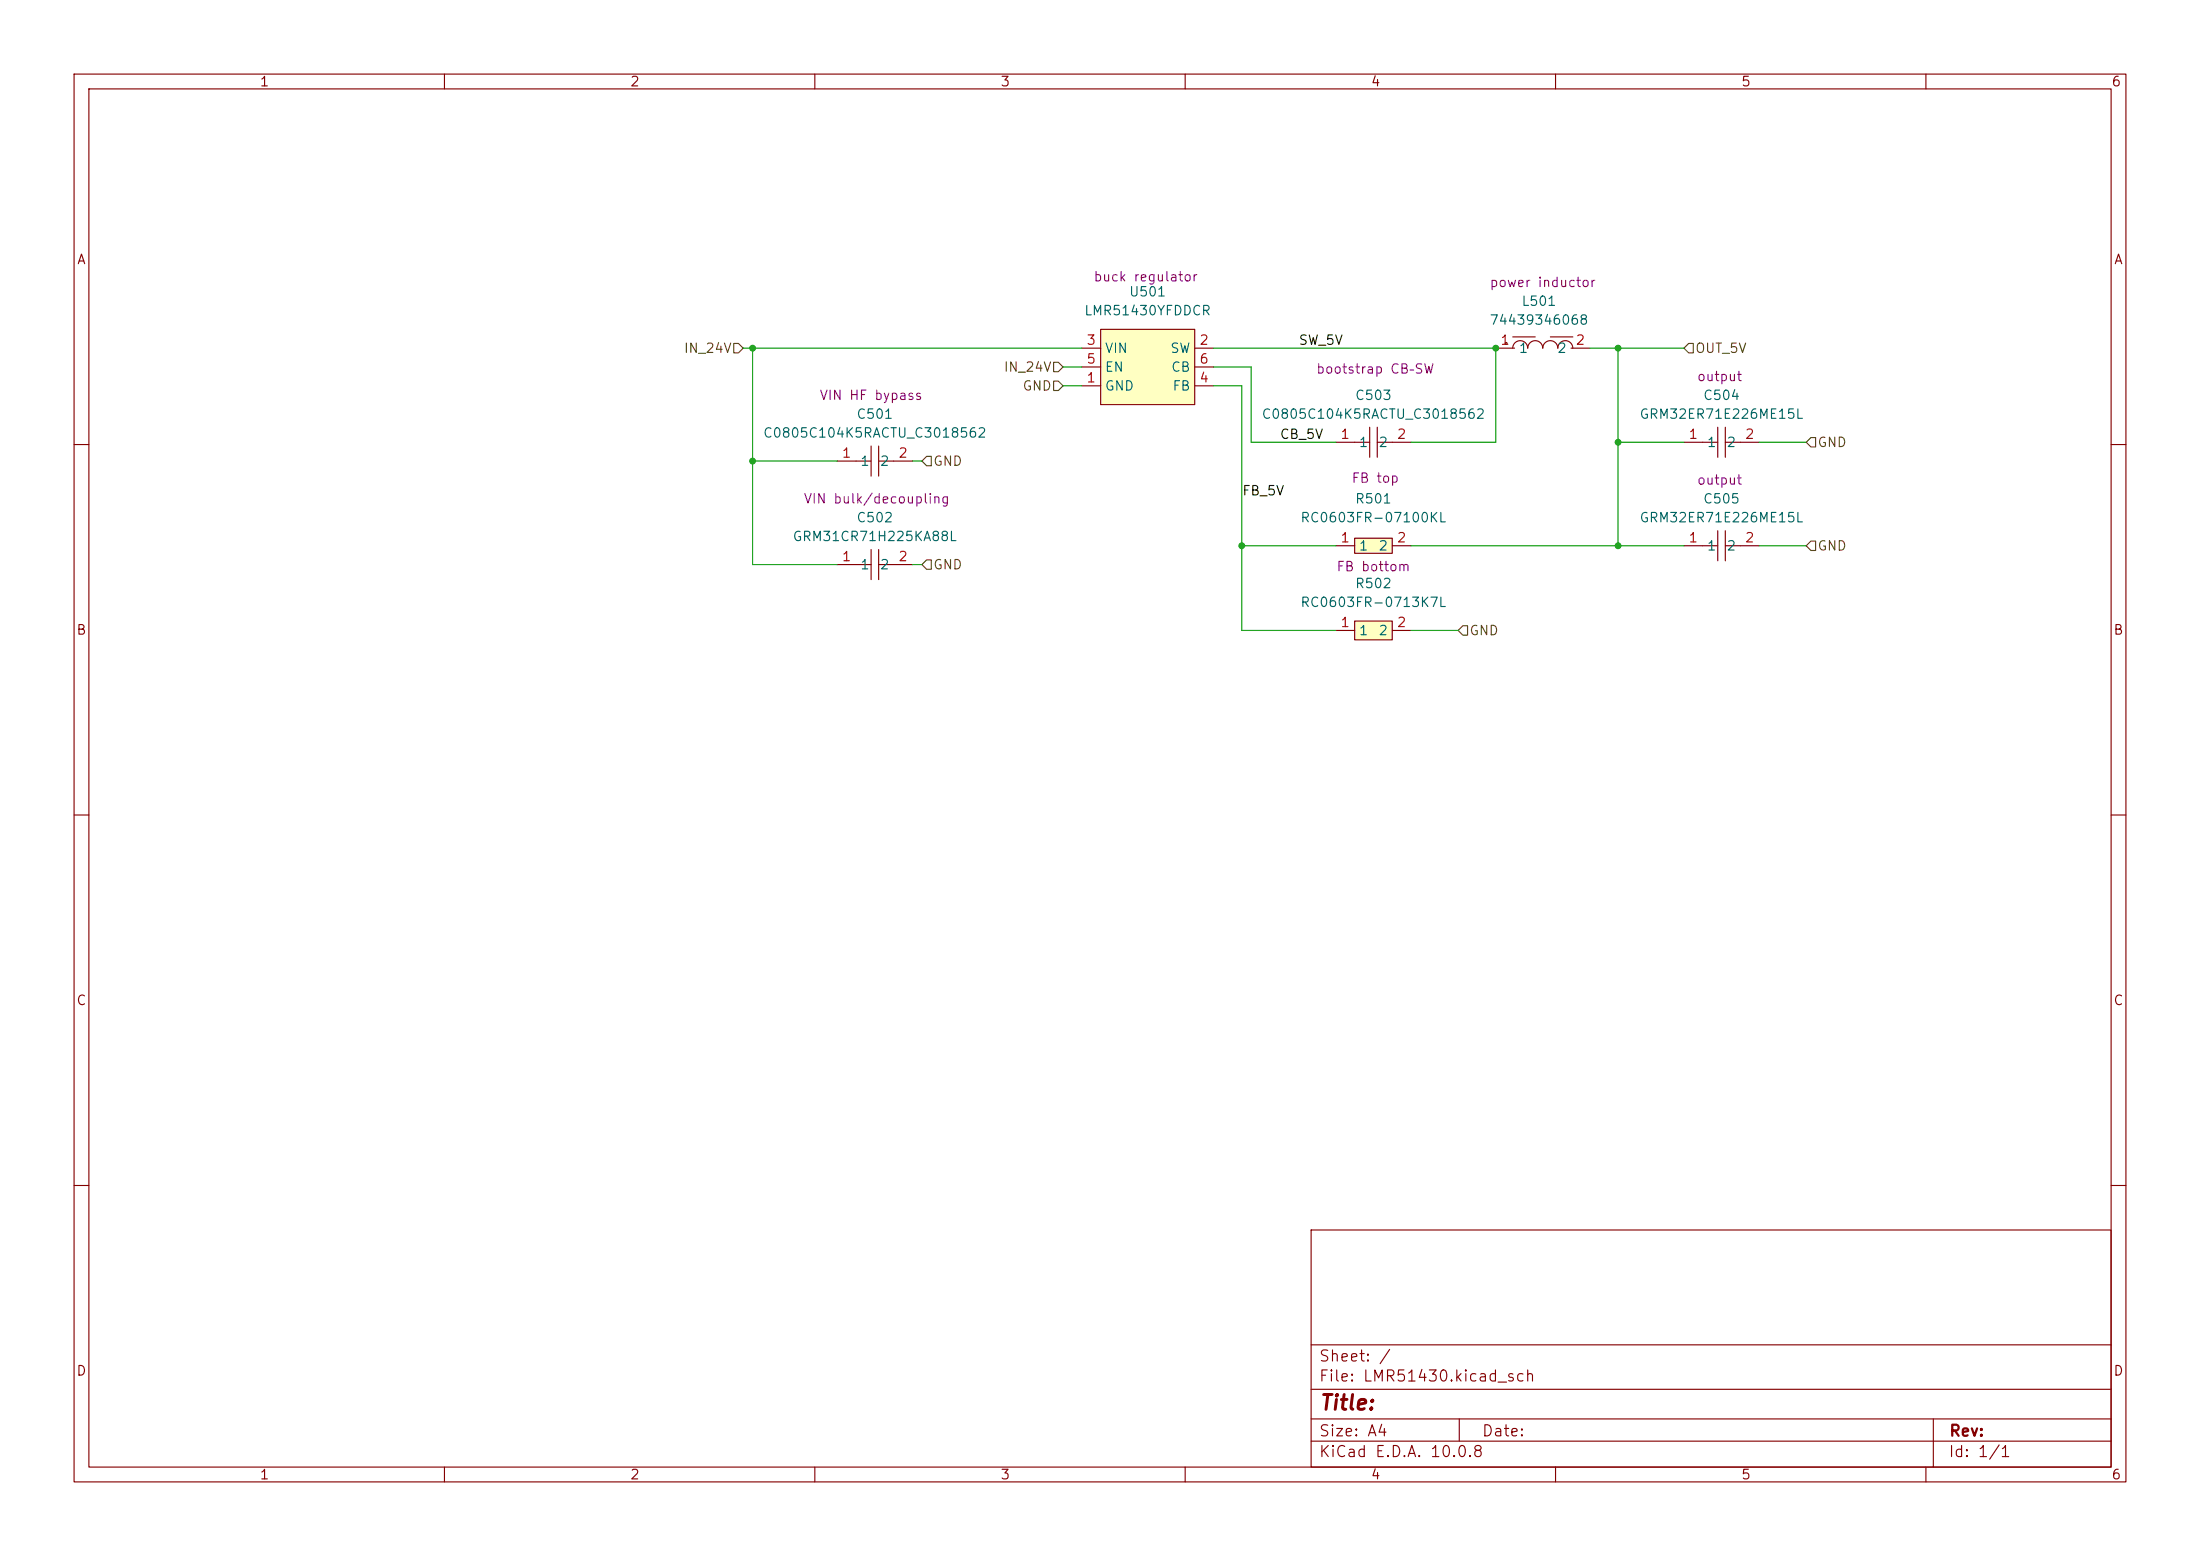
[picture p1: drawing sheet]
(kicad_sch
 (version 20260306)
 (generator "eeschema")
 (generator_version "10.0")
 (paper "A4")
 (lib_symbols
  (symbol "C0805C104K5RACTU:74439346068" (exclude_from_sim no) (in_bom yes) (on_board yes)
   (in_pos_files yes)
   (duplicate_pin_numbers_are_jumpers no)
   (property "Reference" "L" (at 0 5.08 0) (show_name no) (do_not_autoplace no) (effects (font (size 1.27 1.27))))
   (property "Value" "74439346068" (at 0 -5.08 0) (show_name no) (do_not_autoplace no) (effects (font (size 1.27 1.27))))
   (property "Footprint" "C0805C104K5RACTU:IND-SMD_L6.7-W6.5" (at 0 -7.62 0) (show_name no) (do_not_autoplace no) (hide yes) (effects (font (size 1.27 1.27))))
   (property "Datasheet" "https://www.lcsc.com/datasheet/C2041388.pdf" (at 0 -10.16 0) (show_name no) (do_not_autoplace no) (hide yes) (effects (font (size 1.27 1.27))))
   (property "Description" "" (at 0 0 0) (show_name no) (do_not_autoplace no) (hide yes) (effects (font (size 1.27 1.27))))
   (property "Manufacturer" "Wurth(伍尔特)" (at 0 -12.7 0) (show_name no) (do_not_autoplace no) (hide yes) (effects (font (size 1.27 1.27))))
   (property "MPN" "74439346068" (at 0 -15.24 0) (show_name no) (do_not_autoplace no) (hide yes) (effects (font (size 1.27 1.27))))
   (property "LCSC Part" "C2041388" (at 0 -17.78 0) (show_name no) (do_not_autoplace no) (hide yes) (effects (font (size 1.27 1.27))))
   (symbol "74439346068_0_1"
    (circle (center -4.95 0.64) (radius 0.13) (stroke (width 0) (type default)) (fill (type none)))
    (polyline (pts (xy -4.06 1.52) (xy -1.02 1.52)) (stroke (width 0) (type default)) (fill (type none)))
    (arc (start -4.06 0.01) (mid -3.035 1.0102) (end -2.03 -0.01) (stroke (width 0) (type default)) (fill (type none)))
    (arc (start -2.03 0.01) (mid -1.005 1.0102) (end 0 -0.01) (stroke (width 0) (type default)) (fill (type none)))
    (arc (start 0 0.01) (mid 1.0249 1.0101) (end 2.03 -0.01) (stroke (width 0) (type default)) (fill (type none)))
    (polyline (pts (xy 1.02 1.52) (xy 4.06 1.52)) (stroke (width 0) (type default)) (fill (type none)))
    (arc (start 2.03 0.01) (mid 3.0549 1.0101) (end 4.06 -0.01) (stroke (width 0) (type default)) (fill (type none)))
    (pin unspecified line (at -6.35 0 0) (length 2.54) (name "1" (effects (font (size 1.27 1.27)))) (number "1" (effects (font (size 1.27 1.27)))))
    (pin unspecified line (at 6.35 0 180) (length 2.54) (name "2" (effects (font (size 1.27 1.27)))) (number "2" (effects (font (size 1.27 1.27))))))
   (embedded_fonts no))
  (symbol "C0805C104K5RACTU:GRM31CR71H225KA88L" (exclude_from_sim no) (in_bom yes) (on_board yes)
   (in_pos_files yes)
   (duplicate_pin_numbers_are_jumpers no)
   (property "Reference" "C" (at 0 5.08 0) (show_name no) (do_not_autoplace no) (effects (font (size 1.27 1.27))))
   (property "Value" "GRM31CR71H225KA88L" (at 0 -5.08 0) (show_name no) (do_not_autoplace no) (effects (font (size 1.27 1.27))))
   (property "Footprint" "C0805C104K5RACTU:C1206" (at 0 -7.62 0) (show_name no) (do_not_autoplace no) (hide yes) (effects (font (size 1.27 1.27))))
   (property "Datasheet" "https://lcsc.com/product-detail/Multilayer-Ceramic-Capacitors-MLCC-SMD-SMT_muRata_GRM31CR71H225KA88L_2-2uF-225-10-50V_C77095.html" (at 0 -10.16 0) (show_name no) (do_not_autoplace no) (hide yes) (effects (font (size 1.27 1.27))))
   (property "Description" "2.2uF (225) ±10% 50V" (at 0 0 0) (show_name no) (do_not_autoplace no) (hide yes) (effects (font (size 1.27 1.27))))
   (property "Manufacturer" "muRata(村田)" (at 0 -12.7 0) (show_name no) (do_not_autoplace no) (hide yes) (effects (font (size 1.27 1.27))))
   (property "MPN" "GRM31CR71H225KA88L" (at 0 -15.24 0) (show_name no) (do_not_autoplace no) (hide yes) (effects (font (size 1.27 1.27))))
   (property "LCSC Part" "C77095" (at 0 -17.78 0) (show_name no) (do_not_autoplace no) (hide yes) (effects (font (size 1.27 1.27))))
   (symbol "GRM31CR71H225KA88L_0_1"
    (polyline (pts (xy -0.51 0) (xy -2.54 0)) (stroke (width 0) (type default)) (fill (type none)))
    (polyline (pts (xy -0.51 -2.03) (xy -0.51 2.03)) (stroke (width 0) (type default)) (fill (type none)))
    (polyline (pts (xy 0.51 2.03) (xy 0.51 -2.03)) (stroke (width 0) (type default)) (fill (type none)))
    (polyline (pts (xy 2.54 0) (xy 0.51 0)) (stroke (width 0) (type default)) (fill (type none)))
    (pin unspecified line (at -5.08 0 0) (length 2.54) (name "1" (effects (font (size 1.27 1.27)))) (number "1" (effects (font (size 1.27 1.27)))))
    (pin unspecified line (at 5.08 0 180) (length 2.54) (name "2" (effects (font (size 1.27 1.27)))) (number "2" (effects (font (size 1.27 1.27))))))
   (embedded_fonts no))
  (symbol "C0805C104K5RACTU:GRM32ER71E226ME15L" (exclude_from_sim no) (in_bom yes) (on_board yes)
   (in_pos_files yes)
   (duplicate_pin_numbers_are_jumpers no)
   (property "Reference" "U" (at 0 5.08 0) (show_name no) (do_not_autoplace no) (effects (font (size 1.27 1.27))))
   (property "Value" "GRM32ER71E226ME15L" (at 0 -5.08 0) (show_name no) (do_not_autoplace no) (effects (font (size 1.27 1.27))))
   (property "Footprint" "C0805C104K5RACTU:C1210" (at 0 -7.62 0) (show_name no) (do_not_autoplace no) (hide yes) (effects (font (size 1.27 1.27))))
   (property "Datasheet" "https://www.lcsc.com/datasheet/C424136.pdf" (at 0 -10.16 0) (show_name no) (do_not_autoplace no) (hide yes) (effects (font (size 1.27 1.27))))
   (property "Description" "" (at 0 0 0) (show_name no) (do_not_autoplace no) (hide yes) (effects (font (size 1.27 1.27))))
   (property "Manufacturer" "muRata(村田)" (at 0 -12.7 0) (show_name no) (do_not_autoplace no) (hide yes) (effects (font (size 1.27 1.27))))
   (property "MPN" "GRM32ER71E226ME15L" (at 0 -15.24 0) (show_name no) (do_not_autoplace no) (hide yes) (effects (font (size 1.27 1.27))))
   (property "LCSC Part" "C424136" (at 0 -17.78 0) (show_name no) (do_not_autoplace no) (hide yes) (effects (font (size 1.27 1.27))))
   (symbol "GRM32ER71E226ME15L_0_1"
    (polyline (pts (xy -0.51 0) (xy -2.54 0)) (stroke (width 0) (type default)) (fill (type none)))
    (polyline (pts (xy -0.51 -2.03) (xy -0.51 2.03)) (stroke (width 0) (type default)) (fill (type none)))
    (polyline (pts (xy 0.51 2.03) (xy 0.51 -2.03)) (stroke (width 0) (type default)) (fill (type none)))
    (polyline (pts (xy 2.54 0) (xy 0.51 0)) (stroke (width 0) (type default)) (fill (type none)))
    (pin unspecified line (at -5.08 0 0) (length 2.54) (name "1" (effects (font (size 1.27 1.27)))) (number "1" (effects (font (size 1.27 1.27)))))
    (pin unspecified line (at 5.08 0 180) (length 2.54) (name "2" (effects (font (size 1.27 1.27)))) (number "2" (effects (font (size 1.27 1.27))))))
   (embedded_fonts no))
  (symbol "C0805C104K5RACTU:RC0603FR-07100KL" (exclude_from_sim no) (in_bom yes) (on_board yes)
   (in_pos_files yes)
   (duplicate_pin_numbers_are_jumpers no)
   (property "Reference" "R" (at 0 5.08 0) (show_name no) (do_not_autoplace no) (effects (font (size 1.27 1.27))))
   (property "Value" "RC0603FR-07100KL" (at 0 -5.08 0) (show_name no) (do_not_autoplace no) (effects (font (size 1.27 1.27))))
   (property "Footprint" "C0805C104K5RACTU:R0603" (at 0 -7.62 0) (show_name no) (do_not_autoplace no) (hide yes) (effects (font (size 1.27 1.27))))
   (property "Datasheet" "https://lcsc.com/product-detail/Chip-Resistor-Surface-Mount_100KR-1003-1_C14675.html" (at 0 -10.16 0) (show_name no) (do_not_autoplace no) (hide yes) (effects (font (size 1.27 1.27))))
   (property "Description" "" (at 0 0 0) (show_name no) (do_not_autoplace no) (hide yes) (effects (font (size 1.27 1.27))))
   (property "Manufacturer" "YAGEO(国巨)" (at 0 -12.7 0) (show_name no) (do_not_autoplace no) (hide yes) (effects (font (size 1.27 1.27))))
   (property "MPN" "RC0603FR-07100KL" (at 0 -15.24 0) (show_name no) (do_not_autoplace no) (hide yes) (effects (font (size 1.27 1.27))))
   (property "LCSC Part" "C14675" (at 0 -17.78 0) (show_name no) (do_not_autoplace no) (hide yes) (effects (font (size 1.27 1.27))))
   (symbol "RC0603FR-07100KL_0_1"
    (rectangle (start -2.54 1.02) (end 2.54 -1.02) (stroke (width 0) (type default)) (fill (type background)))
    (pin unspecified line (at -5.08 0 0) (length 2.54) (name "1" (effects (font (size 1.27 1.27)))) (number "1" (effects (font (size 1.27 1.27)))))
    (pin unspecified line (at 5.08 0 180) (length 2.54) (name "2" (effects (font (size 1.27 1.27)))) (number "2" (effects (font (size 1.27 1.27))))))
   (embedded_fonts no))
  (symbol "C0805C104K5RACTU:RC0603FR-0713K7L" (exclude_from_sim no) (in_bom yes) (on_board yes)
   (in_pos_files yes)
   (duplicate_pin_numbers_are_jumpers no)
   (property "Reference" "R" (at 0 5.08 0) (show_name no) (do_not_autoplace no) (effects (font (size 1.27 1.27))))
   (property "Value" "RC0603FR-0713K7L" (at 0 -5.08 0) (show_name no) (do_not_autoplace no) (effects (font (size 1.27 1.27))))
   (property "Footprint" "C0805C104K5RACTU:R0603" (at 0 -7.62 0) (show_name no) (do_not_autoplace no) (hide yes) (effects (font (size 1.27 1.27))))
   (property "Datasheet" "https://lcsc.com/product-detail/New-Arrivals_YAGEO-RC0603FR-0713K7L_C482771.html" (at 0 -10.16 0) (show_name no) (do_not_autoplace no) (hide yes) (effects (font (size 1.27 1.27))))
   (property "Description" "" (at 0 0 0) (show_name no) (do_not_autoplace no) (hide yes) (effects (font (size 1.27 1.27))))
   (property "Manufacturer" "YAGEO(国巨)" (at 0 -12.7 0) (show_name no) (do_not_autoplace no) (hide yes) (effects (font (size 1.27 1.27))))
   (property "MPN" "RC0603FR-0713K7L" (at 0 -15.24 0) (show_name no) (do_not_autoplace no) (hide yes) (effects (font (size 1.27 1.27))))
   (property "LCSC Part" "C482771" (at 0 -17.78 0) (show_name no) (do_not_autoplace no) (hide yes) (effects (font (size 1.27 1.27))))
   (symbol "RC0603FR-0713K7L_0_1"
    (rectangle (start -2.54 1.27) (end 2.54 -1.27) (stroke (width 0) (type default)) (fill (type background)))
    (pin unspecified line (at -5.08 0 0) (length 2.54) (name "1" (effects (font (size 1.27 1.27)))) (number "1" (effects (font (size 1.27 1.27)))))
    (pin unspecified line (at 5.08 0 180) (length 2.54) (name "2" (effects (font (size 1.27 1.27)))) (number "2" (effects (font (size 1.27 1.27))))))
   (embedded_fonts no))
  (symbol "EasyEDA:C0805C104K5RACTU_C3018562" (exclude_from_sim no) (in_bom yes) (on_board yes)
   (in_pos_files yes)
   (duplicate_pin_numbers_are_jumpers no)
   (property "Reference" "C" (at 0 5.08 0) (show_name no) (do_not_autoplace no) (effects (font (size 1.27 1.27))))
   (property "Value" "C0805C104K5RACTU_C3018562" (at 0 -5.08 0) (show_name no) (do_not_autoplace no) (effects (font (size 1.27 1.27))))
   (property "Footprint" "EasyEDA:C0805" (at 0 -7.62 0) (show_name no) (do_not_autoplace no) (hide yes) (effects (font (size 1.27 1.27))))
   (property "Datasheet" "https://www.lcsc.com/datasheet/C3018562.pdf" (at 0 -10.16 0) (show_name no) (do_not_autoplace no) (hide yes) (effects (font (size 1.27 1.27))))
   (property "Description" "" (at 0 0 0) (show_name no) (do_not_autoplace no) (hide yes) (effects (font (size 1.27 1.27))))
   (property "Manufacturer" "KEMET(基美)" (at 0 -12.7 0) (show_name no) (do_not_autoplace no) (hide yes) (effects (font (size 1.27 1.27))))
   (property "MPN" "C0805C104K5RACTU" (at 0 -15.24 0) (show_name no) (do_not_autoplace no) (hide yes) (effects (font (size 1.27 1.27))))
   (property "LCSC Part" "C3018562" (at 0 -17.78 0) (show_name no) (do_not_autoplace no) (hide yes) (effects (font (size 1.27 1.27))))
   (symbol "C0805C104K5RACTU_C3018562_0_1"
    (polyline (pts (xy -0.51 0) (xy -2.54 0)) (stroke (width 0) (type default)) (fill (type none)))
    (polyline (pts (xy -0.51 -2.03) (xy -0.51 2.03)) (stroke (width 0) (type default)) (fill (type none)))
    (polyline (pts (xy 0.51 2.03) (xy 0.51 -2.03)) (stroke (width 0) (type default)) (fill (type none)))
    (polyline (pts (xy 2.54 0) (xy 0.51 0)) (stroke (width 0) (type default)) (fill (type none)))
    (pin unspecified line (at -5.08 0 0) (length 2.54) (name "1" (effects (font (size 1.27 1.27)))) (number "1" (effects (font (size 1.27 1.27)))))
    (pin unspecified line (at 5.08 0 180) (length 2.54) (name "2" (effects (font (size 1.27 1.27)))) (number "2" (effects (font (size 1.27 1.27))))))
   (embedded_fonts no))
  (symbol "EasyEDA:LMR51430YFDDCR" (exclude_from_sim no) (in_bom yes) (on_board yes)
   (in_pos_files yes)
   (duplicate_pin_numbers_are_jumpers no)
   (property "Reference" "U" (at 0 7.62 0) (show_name no) (do_not_autoplace no) (effects (font (size 1.27 1.27))))
   (property "Value" "LMR51430YFDDCR" (at 0 -7.62 0) (show_name no) (do_not_autoplace no) (effects (font (size 1.27 1.27))))
   (property "Footprint" "EasyEDA:SOT-23-6_L2.9-W1.6-P0.95-LS2.9-BL" (at 0 -10.16 0) (show_name no) (do_not_autoplace no) (hide yes) (effects (font (size 1.27 1.27))))
   (property "Datasheet" "https://www.lcsc.com/datasheet/C5219261.pdf" (at 0 -12.7 0) (show_name no) (do_not_autoplace no) (hide yes) (effects (font (size 1.27 1.27))))
   (property "Description" "" (at 0 0 0) (show_name no) (do_not_autoplace no) (hide yes) (effects (font (size 1.27 1.27))))
   (property "Manufacturer" "TI(德州仪器)" (at 0 -15.24 0) (show_name no) (do_not_autoplace no) (hide yes) (effects (font (size 1.27 1.27))))
   (property "MPN" "LMR51430YFDDCR" (at 0 -17.78 0) (show_name no) (do_not_autoplace no) (hide yes) (effects (font (size 1.27 1.27))))
   (property "LCSC Part" "C5219261" (at 0 -20.32 0) (show_name no) (do_not_autoplace no) (hide yes) (effects (font (size 1.27 1.27))))
   (symbol "LMR51430YFDDCR_0_1"
    (rectangle (start -6.35 5.08) (end 6.35 -5.08) (stroke (width 0) (type default)) (fill (type background)))
    (pin unspecified line (at -8.89 -2.54 0) (length 2.54) (name "GND" (effects (font (size 1.27 1.27)))) (number "1" (effects (font (size 1.27 1.27)))))
    (pin unspecified line (at 8.89 2.54 180) (length 2.54) (name "SW" (effects (font (size 1.27 1.27)))) (number "2" (effects (font (size 1.27 1.27)))))
    (pin unspecified line (at -8.89 2.54 0) (length 2.54) (name "VIN" (effects (font (size 1.27 1.27)))) (number "3" (effects (font (size 1.27 1.27)))))
    (pin unspecified line (at 8.89 -2.54 180) (length 2.54) (name "FB" (effects (font (size 1.27 1.27)))) (number "4" (effects (font (size 1.27 1.27)))))
    (pin unspecified line (at -8.89 0 0) (length 2.54) (name "EN" (effects (font (size 1.27 1.27)))) (number "5" (effects (font (size 1.27 1.27)))))
    (pin unspecified line (at 8.89 0 180) (length 2.54) (name "CB" (effects (font (size 1.27 1.27)))) (number "6" (effects (font (size 1.27 1.27))))))
   (embedded_fonts no)))
 (junction
  (at 218.44 59.69)
  (diameter 0)
  (color 0 0 0 0))
 (junction
  (at 201.93 46.99)
  (diameter 0)
  (color 0 0 0 0))
 (junction
  (at 218.44 46.99)
  (diameter 0)
  (color 0 0 0 0))
 (junction
  (at 101.6 46.99)
  (diameter 0)
  (color 0 0 0 0))
 (junction
  (at 167.64 73.66)
  (diameter 0)
  (color 0 0 0 0))
 (junction
  (at 101.6 62.23)
  (diameter 0)
  (color 0 0 0 0))
 (junction
  (at 218.44 73.66)
  (diameter 0)
  (color 0 0 0 0))
 (wire
  (pts (xy 163.83 46.99) (xy 201.93 46.99))
  (stroke (width 0) (type default)))
 (wire
  (pts (xy 218.44 59.69) (xy 218.44 46.99))
  (stroke (width 0) (type default)))
 (wire
  (pts (xy 237.49 59.69) (xy 243.84 59.69))
  (stroke (width 0) (type default)))
 (wire
  (pts (xy 167.64 85.09) (xy 167.64 73.66))
  (stroke (width 0) (type default)))
 (wire
  (pts (xy 214.63 46.99) (xy 218.44 46.99))
  (stroke (width 0) (type default)))
 (wire
  (pts (xy 218.44 59.69) (xy 227.33 59.69))
  (stroke (width 0) (type default)))
 (wire
  (pts (xy 180.34 85.09) (xy 167.64 85.09))
  (stroke (width 0) (type default)))
 (wire
  (pts (xy 168.91 49.53) (xy 163.83 49.53))
  (stroke (width 0) (type default)))
 (wire
  (pts (xy 190.5 59.69) (xy 201.93 59.69))
  (stroke (width 0) (type default)))
 (wire
  (pts (xy 167.64 52.07) (xy 167.64 73.66))
  (stroke (width 0) (type default)))
 (wire
  (pts (xy 218.44 73.66) (xy 227.33 73.66))
  (stroke (width 0) (type default)))
 (wire
  (pts (xy 113.03 76.2) (xy 101.6 76.2))
  (stroke (width 0) (type default)))
 (wire
  (pts (xy 218.44 73.66) (xy 218.44 59.69))
  (stroke (width 0) (type default)))
 (wire
  (pts (xy 143.51 49.53) (xy 146.05 49.53))
  (stroke (width 0) (type default)))
 (wire
  (pts (xy 218.44 46.99) (xy 227.33 46.99))
  (stroke (width 0) (type default)))
 (wire
  (pts (xy 113.03 62.23) (xy 101.6 62.23))
  (stroke (width 0) (type default)))
 (wire
  (pts (xy 143.51 52.07) (xy 146.05 52.07))
  (stroke (width 0) (type default)))
 (wire
  (pts (xy 124.46 62.23) (xy 123.19 62.23))
  (stroke (width 0) (type default)))
 (wire
  (pts (xy 167.64 73.66) (xy 180.34 73.66))
  (stroke (width 0) (type default)))
 (wire
  (pts (xy 201.93 59.69) (xy 201.93 46.99))
  (stroke (width 0) (type default)))
 (wire
  (pts (xy 101.6 76.2) (xy 101.6 62.23))
  (stroke (width 0) (type default)))
 (wire
  (pts (xy 168.91 59.69) (xy 168.91 49.53))
  (stroke (width 0) (type default)))
 (wire
  (pts (xy 190.5 73.66) (xy 218.44 73.66))
  (stroke (width 0) (type default)))
 (wire
  (pts (xy 100.33 46.99) (xy 101.6 46.99))
  (stroke (width 0) (type default)))
 (wire
  (pts (xy 101.6 46.99) (xy 146.05 46.99))
  (stroke (width 0) (type default)))
 (wire
  (pts (xy 196.85 85.09) (xy 190.5 85.09))
  (stroke (width 0) (type default)))
 (wire
  (pts (xy 167.64 52.07) (xy 163.83 52.07))
  (stroke (width 0) (type default)))
 (wire
  (pts (xy 124.46 76.2) (xy 123.19 76.2))
  (stroke (width 0) (type default)))
 (wire
  (pts (xy 101.6 62.23) (xy 101.6 46.99))
  (stroke (width 0) (type default)))
 (wire
  (pts (xy 180.34 59.69) (xy 168.91 59.69))
  (stroke (width 0) (type default)))
 (wire
  (pts (xy 243.84 73.66) (xy 237.49 73.66))
  (stroke (width 0) (type default)))
 (label "SW_5V"
  (at 175.26 46.99 0)
  (effects (font (size 1.27 1.27)) (justify left bottom)))
 (label "FB_5V"
  (at 167.64 67.31 0)
  (effects (font (size 1.27 1.27)) (justify left bottom)))
 (label "CB_5V"
  (at 172.72 59.69 0)
  (effects (font (size 1.27 1.27)) (justify left bottom)))
 (hierarchical_label "GND"
  (shape input)
  (at 243.84 59.69 0)
  (effects (font (size 1.27 1.27)) (justify left)))
 (hierarchical_label "OUT_5V"
  (shape input)
  (at 227.33 46.99 0)
  (effects (font (size 1.27 1.27)) (justify left)))
 (hierarchical_label "GND"
  (shape input)
  (at 143.51 52.07 180)
  (effects (font (size 1.27 1.27)) (justify right)))
 (hierarchical_label "GND"
  (shape input)
  (at 196.85 85.09 0)
  (effects (font (size 1.27 1.27)) (justify left)))
 (hierarchical_label "GND"
  (shape input)
  (at 124.46 62.23 0)
  (effects (font (size 1.27 1.27)) (justify left)))
 (hierarchical_label "IN_24V"
  (shape input)
  (at 100.33 46.99 180)
  (effects (font (size 1.27 1.27)) (justify right)))
 (hierarchical_label "IN_24V"
  (shape input)
  (at 143.51 49.53 180)
  (effects (font (size 1.27 1.27)) (justify right)))
 (hierarchical_label "GND"
  (shape input)
  (at 124.46 76.2 0)
  (effects (font (size 1.27 1.27)) (justify left)))
 (hierarchical_label "GND"
  (shape input)
  (at 243.84 73.66 0)
  (effects (font (size 1.27 1.27)) (justify left)))
 (symbol
  (lib_id "C0805C104K5RACTU:GRM32ER71E226ME15L")
  (at 232.41 59.69 0)
  (unit 1)
  (body_style 1)
  (exclude_from_sim no)
  (in_bom yes)
  (on_board yes)
  (in_pos_files yes)
  (dnp no)
  (property "Reference" "C504" (at 232.41 53.34 0) (show_name no) (do_not_autoplace no) (effects (font (size 1.27 1.27))))
  (property "Value" "GRM32ER71E226ME15L" (at 232.41 55.88 0) (show_name no) (do_not_autoplace no) (effects (font (size 1.27 1.27))))
  (property "Footprint" "C0805C104K5RACTU:C1210" (at 232.41 67.31 0) (hide yes) (show_name no) (do_not_autoplace no) (effects (font (size 1.27 1.27))))
  (property "Datasheet" "https://www.lcsc.com/datasheet/C424136.pdf" (at 232.41 69.85 0) (hide yes) (show_name no) (do_not_autoplace no) (effects (font (size 1.27 1.27))))
  (property "Description" "" (at 232.41 59.69 0) (hide yes) (show_name no) (do_not_autoplace no) (effects (font (size 1.27 1.27))))
  (property "Manufacturer" "muRata(村田)" (at 232.41 72.39 0) (hide yes) (show_name no) (do_not_autoplace no) (effects (font (size 1.27 1.27))))
  (property "MPN" "GRM32ER71E226ME15L" (at 232.41 74.93 0) (hide yes) (show_name no) (do_not_autoplace no) (effects (font (size 1.27 1.27))))
  (property "LCSC Part" "C424136" (at 232.41 77.47 0) (hide yes) (show_name no) (do_not_autoplace no) (effects (font (size 1.27 1.27))))
  (property "label" "output" (at 232.156 50.8 0) (show_name no) (do_not_autoplace no) (effects (font (size 1.27 1.27))))
  (pin "2")
  (pin "1"))
 (symbol
  (lib_id "C0805C104K5RACTU:GRM31CR71H225KA88L")
  (at 118.11 76.2 0)
  (unit 1)
  (body_style 1)
  (exclude_from_sim no)
  (in_bom yes)
  (on_board yes)
  (in_pos_files yes)
  (dnp no)
  (property "Reference" "C502" (at 118.11 69.85 0) (show_name no) (do_not_autoplace no) (effects (font (size 1.27 1.27))))
  (property "Value" "GRM31CR71H225KA88L" (at 118.11 72.39 0) (show_name no) (do_not_autoplace no) (effects (font (size 1.27 1.27))))
  (property "Footprint" "C0805C104K5RACTU:C1206" (at 118.11 83.82 0) (hide yes) (show_name no) (do_not_autoplace no) (effects (font (size 1.27 1.27))))
  (property "Datasheet" "https://lcsc.com/product-detail/Multilayer-Ceramic-Capacitors-MLCC-SMD-SMT_muRata_GRM31CR71H225KA88L_2-2uF-225-10-50V_C77095.html" (at 118.11 86.36 0) (hide yes) (show_name no) (do_not_autoplace no) (effects (font (size 1.27 1.27))))
  (property "Description" "2.2uF (225) ±10% 50V" (at 118.11 76.2 0) (hide yes) (show_name no) (do_not_autoplace no) (effects (font (size 1.27 1.27))))
  (property "Manufacturer" "muRata(村田)" (at 118.11 88.9 0) (hide yes) (show_name no) (do_not_autoplace no) (effects (font (size 1.27 1.27))))
  (property "MPN" "GRM31CR71H225KA88L" (at 118.11 91.44 0) (hide yes) (show_name no) (do_not_autoplace no) (effects (font (size 1.27 1.27))))
  (property "LCSC Part" "C77095" (at 118.11 93.98 0) (hide yes) (show_name no) (do_not_autoplace no) (effects (font (size 1.27 1.27))))
  (property "label" "VIN bulk/decoupling" (at 118.364 67.31 0) (show_name no) (do_not_autoplace no) (effects (font (size 1.27 1.27))))
  (pin "1")
  (pin "2"))
 (symbol
  (lib_id "EasyEDA:LMR51430YFDDCR")
  (at 154.94 49.53 0)
  (unit 1)
  (body_style 1)
  (exclude_from_sim no)
  (in_bom yes)
  (on_board yes)
  (in_pos_files yes)
  (dnp no)
  (property "Reference" "U501" (at 154.94 39.37 0) (show_name no) (do_not_autoplace no) (effects (font (size 1.27 1.27))))
  (property "Value" "LMR51430YFDDCR" (at 154.94 41.91 0) (show_name no) (do_not_autoplace no) (effects (font (size 1.27 1.27))))
  (property "Footprint" "EasyEDA:SOT-23-6_L2.9-W1.6-P0.95-LS2.9-BL" (at 154.94 59.69 0) (hide yes) (show_name no) (do_not_autoplace no) (effects (font (size 1.27 1.27))))
  (property "Datasheet" "https://www.lcsc.com/datasheet/C5219261.pdf" (at 154.94 62.23 0) (hide yes) (show_name no) (do_not_autoplace no) (effects (font (size 1.27 1.27))))
  (property "Description" "buck regulator" (at 154.686 37.338 0) (show_name no) (do_not_autoplace no) (effects (font (size 1.27 1.27))))
  (property "Manufacturer" "TI(德州仪器)" (at 154.94 64.77 0) (hide yes) (show_name no) (do_not_autoplace no) (effects (font (size 1.27 1.27))))
  (property "MPN" "LMR51430YFDDCR" (at 154.94 67.31 0) (hide yes) (show_name no) (do_not_autoplace no) (effects (font (size 1.27 1.27))))
  (property "LCSC Part" "C5219261" (at 154.94 69.85 0) (hide yes) (show_name no) (do_not_autoplace no) (effects (font (size 1.27 1.27))))
  (pin "6")
  (pin "1")
  (pin "4")
  (pin "5")
  (pin "3")
  (pin "2"))
 (symbol
  (lib_id "EasyEDA:C0805C104K5RACTU_C3018562")
  (at 118.11 62.23 0)
  (unit 1)
  (body_style 1)
  (exclude_from_sim no)
  (in_bom yes)
  (on_board yes)
  (in_pos_files yes)
  (dnp no)
  (property "Reference" "C501" (at 118.11 55.88 0) (show_name no) (do_not_autoplace no) (effects (font (size 1.27 1.27))))
  (property "Value" "C0805C104K5RACTU_C3018562" (at 118.11 58.42 0) (show_name no) (do_not_autoplace no) (effects (font (size 1.27 1.27))))
  (property "Footprint" "EasyEDA:C0805" (at 118.11 69.85 0) (hide yes) (show_name no) (do_not_autoplace no) (effects (font (size 1.27 1.27))))
  (property "Datasheet" "https://www.lcsc.com/datasheet/C3018562.pdf" (at 118.11 72.39 0) (hide yes) (show_name no) (do_not_autoplace no) (effects (font (size 1.27 1.27))))
  (property "Description" "" (at 118.11 62.23 0) (hide yes) (show_name no) (do_not_autoplace no) (effects (font (size 1.27 1.27))))
  (property "Manufacturer" "KEMET(基美)" (at 118.11 74.93 0) (hide yes) (show_name no) (do_not_autoplace no) (effects (font (size 1.27 1.27))))
  (property "MPN" "C0805C104K5RACTU" (at 118.11 77.47 0) (hide yes) (show_name no) (do_not_autoplace no) (effects (font (size 1.27 1.27))))
  (property "LCSC Part" "C3018562" (at 118.11 80.01 0) (hide yes) (show_name no) (do_not_autoplace no) (effects (font (size 1.27 1.27))))
  (property "label" "VIN HF bypass" (at 117.602 53.34 0) (show_name no) (do_not_autoplace no) (effects (font (size 1.27 1.27))))
  (pin "1")
  (pin "2"))
 (symbol
  (lib_id "C0805C104K5RACTU:GRM32ER71E226ME15L")
  (at 232.41 73.66 0)
  (unit 1)
  (body_style 1)
  (exclude_from_sim no)
  (in_bom yes)
  (on_board yes)
  (in_pos_files yes)
  (dnp no)
  (property "Reference" "C505" (at 232.41 67.31 0) (show_name no) (do_not_autoplace no) (effects (font (size 1.27 1.27))))
  (property "Value" "GRM32ER71E226ME15L" (at 232.41 69.85 0) (show_name no) (do_not_autoplace no) (effects (font (size 1.27 1.27))))
  (property "Footprint" "C0805C104K5RACTU:C1210" (at 232.41 81.28 0) (hide yes) (show_name no) (do_not_autoplace no) (effects (font (size 1.27 1.27))))
  (property "Datasheet" "https://www.lcsc.com/datasheet/C424136.pdf" (at 232.41 83.82 0) (hide yes) (show_name no) (do_not_autoplace no) (effects (font (size 1.27 1.27))))
  (property "Description" "" (at 232.41 73.66 0) (hide yes) (show_name no) (do_not_autoplace no) (effects (font (size 1.27 1.27))))
  (property "Manufacturer" "muRata(村田)" (at 232.41 86.36 0) (hide yes) (show_name no) (do_not_autoplace no) (effects (font (size 1.27 1.27))))
  (property "MPN" "GRM32ER71E226ME15L" (at 232.41 88.9 0) (hide yes) (show_name no) (do_not_autoplace no) (effects (font (size 1.27 1.27))))
  (property "LCSC Part" "C424136" (at 232.41 91.44 0) (hide yes) (show_name no) (do_not_autoplace no) (effects (font (size 1.27 1.27))))
  (property "label" "output" (at 232.156 64.77 0) (show_name no) (do_not_autoplace no) (effects (font (size 1.27 1.27))))
  (pin "2")
  (pin "1"))
 (symbol
  (lib_id "EasyEDA:C0805C104K5RACTU_C3018562")
  (at 185.42 59.69 0)
  (unit 1)
  (body_style 1)
  (exclude_from_sim no)
  (in_bom yes)
  (on_board yes)
  (in_pos_files yes)
  (dnp no)
  (property "Reference" "C503" (at 185.42 53.34 0) (show_name no) (do_not_autoplace no) (effects (font (size 1.27 1.27))))
  (property "Value" "C0805C104K5RACTU_C3018562" (at 185.42 55.88 0) (show_name no) (do_not_autoplace no) (effects (font (size 1.27 1.27))))
  (property "Footprint" "EasyEDA:C0805" (at 185.42 67.31 0) (hide yes) (show_name no) (do_not_autoplace no) (effects (font (size 1.27 1.27))))
  (property "Datasheet" "https://www.lcsc.com/datasheet/C3018562.pdf" (at 185.42 69.85 0) (hide yes) (show_name no) (do_not_autoplace no) (effects (font (size 1.27 1.27))))
  (property "Description" "" (at 185.42 59.69 0) (hide yes) (show_name no) (do_not_autoplace no) (effects (font (size 1.27 1.27))))
  (property "Manufacturer" "KEMET(基美)" (at 185.42 72.39 0) (hide yes) (show_name no) (do_not_autoplace no) (effects (font (size 1.27 1.27))))
  (property "MPN" "C0805C104K5RACTU" (at 185.42 74.93 0) (hide yes) (show_name no) (do_not_autoplace no) (effects (font (size 1.27 1.27))))
  (property "LCSC Part" "C3018562" (at 185.42 77.47 0) (hide yes) (show_name no) (do_not_autoplace no) (effects (font (size 1.27 1.27))))
  (property "label" "bootstrap CB–SW" (at 185.674 49.784 0) (show_name no) (do_not_autoplace no) (effects (font (size 1.27 1.27))))
  (pin "2")
  (pin "1"))
 (symbol
  (lib_id "C0805C104K5RACTU:RC0603FR-07100KL")
  (at 185.42 73.66 0)
  (unit 1)
  (body_style 1)
  (exclude_from_sim no)
  (in_bom yes)
  (on_board yes)
  (in_pos_files yes)
  (dnp no)
  (property "Reference" "R501" (at 185.42 67.31 0) (show_name no) (do_not_autoplace no) (effects (font (size 1.27 1.27))))
  (property "Value" "RC0603FR-07100KL" (at 185.42 69.85 0) (show_name no) (do_not_autoplace no) (effects (font (size 1.27 1.27))))
  (property "Footprint" "C0805C104K5RACTU:R0603" (at 185.42 81.28 0) (hide yes) (show_name no) (do_not_autoplace no) (effects (font (size 1.27 1.27))))
  (property "Datasheet" "https://lcsc.com/product-detail/Chip-Resistor-Surface-Mount_100KR-1003-1_C14675.html" (at 185.42 83.82 0) (hide yes) (show_name no) (do_not_autoplace no) (effects (font (size 1.27 1.27))))
  (property "Description" "" (at 185.42 73.66 0) (hide yes) (show_name no) (do_not_autoplace no) (effects (font (size 1.27 1.27))))
  (property "Manufacturer" "YAGEO(国巨)" (at 185.42 86.36 0) (hide yes) (show_name no) (do_not_autoplace no) (effects (font (size 1.27 1.27))))
  (property "MPN" "RC0603FR-07100KL" (at 185.42 88.9 0) (hide yes) (show_name no) (do_not_autoplace no) (effects (font (size 1.27 1.27))))
  (property "LCSC Part" "C14675" (at 185.42 91.44 0) (hide yes) (show_name no) (do_not_autoplace no) (effects (font (size 1.27 1.27))))
  (property "label" "FB top" (at 185.674 64.516 0) (show_name no) (do_not_autoplace no) (effects (font (size 1.27 1.27))))
  (pin "2")
  (pin "1"))
 (symbol
  (lib_id "C0805C104K5RACTU:74439346068")
  (at 208.28 46.99 0)
  (unit 1)
  (body_style 1)
  (exclude_from_sim no)
  (in_bom yes)
  (on_board yes)
  (in_pos_files yes)
  (dnp no)
  (property "Reference" "L501" (at 207.77 40.64 0) (show_name no) (do_not_autoplace no) (effects (font (size 1.27 1.27))))
  (property "Value" "74439346068" (at 207.77 43.18 0) (show_name no) (do_not_autoplace no) (effects (font (size 1.27 1.27))))
  (property "Footprint" "C0805C104K5RACTU:IND-SMD_L6.7-W6.5" (at 208.28 54.61 0) (hide yes) (show_name no) (do_not_autoplace no) (effects (font (size 1.27 1.27))))
  (property "Datasheet" "https://www.lcsc.com/datasheet/C2041388.pdf" (at 208.28 57.15 0) (hide yes) (show_name no) (do_not_autoplace no) (effects (font (size 1.27 1.27))))
  (property "Description" "" (at 207.772 38.1 0) (hide yes) (show_name no) (do_not_autoplace no) (effects (font (size 1.27 1.27))))
  (property "Manufacturer" "Wurth(伍尔特)" (at 208.28 59.69 0) (hide yes) (show_name no) (do_not_autoplace no) (effects (font (size 1.27 1.27))))
  (property "MPN" "74439346068" (at 208.28 62.23 0) (hide yes) (show_name no) (do_not_autoplace no) (effects (font (size 1.27 1.27))))
  (property "LCSC Part" "C2041388" (at 208.28 64.77 0) (hide yes) (show_name no) (do_not_autoplace no) (effects (font (size 1.27 1.27))))
  (property "label" "power inductor" (at 208.28 38.1 0) (show_name no) (do_not_autoplace no) (effects (font (size 1.27 1.27))))
  (pin "1")
  (pin "2"))
 (symbol
  (lib_id "C0805C104K5RACTU:RC0603FR-0713K7L")
  (at 185.42 85.09 0)
  (unit 1)
  (body_style 1)
  (exclude_from_sim no)
  (in_bom yes)
  (on_board yes)
  (in_pos_files yes)
  (dnp no)
  (property "Reference" "R502" (at 185.42 78.74 0) (show_name no) (do_not_autoplace no) (effects (font (size 1.27 1.27))))
  (property "Value" "RC0603FR-0713K7L" (at 185.42 81.28 0) (show_name no) (do_not_autoplace no) (effects (font (size 1.27 1.27))))
  (property "Footprint" "C0805C104K5RACTU:R0603" (at 185.42 92.71 0) (hide yes) (show_name no) (do_not_autoplace no) (effects (font (size 1.27 1.27))))
  (property "Datasheet" "https://lcsc.com/product-detail/New-Arrivals_YAGEO-RC0603FR-0713K7L_C482771.html" (at 185.42 95.25 0) (hide yes) (show_name no) (do_not_autoplace no) (effects (font (size 1.27 1.27))))
  (property "Description" "" (at 185.42 85.09 0) (hide yes) (show_name no) (do_not_autoplace no) (effects (font (size 1.27 1.27))))
  (property "Manufacturer" "YAGEO(国巨)" (at 185.42 97.79 0) (hide yes) (show_name no) (do_not_autoplace no) (effects (font (size 1.27 1.27))))
  (property "MPN" "RC0603FR-0713K7L" (at 185.42 100.33 0) (hide yes) (show_name no) (do_not_autoplace no) (effects (font (size 1.27 1.27))))
  (property "LCSC Part" "C482771" (at 185.42 102.87 0) (hide yes) (show_name no) (do_not_autoplace no) (effects (font (size 1.27 1.27))))
  (property "label" "FB bottom" (at 185.42 76.454 0) (show_name no) (do_not_autoplace no) (effects (font (size 1.27 1.27))))
  (pin "1")
  (pin "2"))
 (group ""
  (members "0e1ad611-b2fe-4c23-b855-41bf80f35851" "14632b8e-3ca8-4c05-87d8-65fd642a8928"
   "17784395-a547-4cda-9d37-5beae5921671" "1a396f58-20c4-4b2c-8845-39f3ebe6dc39"
   "1bb5d7e9-fff3-43b6-9875-b7beb66612f6" "1cbd86d0-3396-4438-afd6-b491a0974dc5"
   "30957aef-919a-4003-ac37-93848f9a724c" "3bf40922-5f56-45be-abc6-4aec58705aa8"
   "422ce7e2-da74-4d54-92ae-61bab46cb068" "4cef8452-df3d-4c74-9b03-857e8898d4d7"
   "4f9b9cb0-a59f-4ff7-8312-11d92a32ba31" "54cb4819-5717-49f7-9949-0245c57f1861"
   "5606cadd-21db-4685-88d8-232b89ee2420" "5a85fa63-8e18-4a1b-b99c-6cba7d081ce7"
   "5ba8b3ad-b01a-41e6-8f0a-16217a9494e8" "60b462e2-6ef8-43f3-b500-1790f10cd464"
   "6b5fc848-f8be-429b-b9b0-2e70fcea9692" "75001ff4-de82-4728-85fc-96788d76e278"
   "75afbecd-b846-40ca-be6a-48a1987d862e" "7e314d7a-c2c9-41db-b8e7-868e58ad9017"
   "818fcdab-a355-4c2b-b3bc-c2c40c43ee51" "81bd9d01-0a5a-4dc9-8796-a241553af349"
   "89396ab7-e030-4080-a1c0-3c3a21db49fc" "8b0c43d6-245f-4549-921c-229471a4cbaa"
   "8c588822-2429-4dd7-af24-27c81375fae4" "91415a13-669e-4e63-bc3c-fa9e4df95c88"
   "9763b78e-ca47-4eb9-be35-5e41d0650f3b" "9d40f591-b8c0-47ba-823d-1d28c3a4ba6c"
   "9dfd4217-8479-451d-90c3-5b0ad22f1a35" "a634ed7e-0291-4950-bb46-ed85763c7448"
   "a7dbe183-2646-4390-a44b-8a7c99d2661e" "af95d8b9-f11e-41bc-9cec-c6667eb069d2"
   "afc17aff-997d-487b-81e4-ce851adc5dda" "b9337313-9f49-4692-8275-e23bbde71281"
   "be5db3a2-3586-448c-a658-7abc8065142a" "bedd46f9-f130-4b66-ac6c-d6a7a3add328"
   "c131c6ba-743d-41c7-b60c-fe8aa1b03a4d" "cbe4ebd3-87c7-47aa-b55b-41220f9f9923"
   "d0529e03-b89f-468c-9901-c2cddbeb9166" "d3168c70-e1f3-4ba1-ba84-2ffa73d274da"
   "d50038fa-9003-4c9d-8ff7-6ce778d7ec03" "da1573e6-7f66-4191-a7ee-2c86e031ba54"
   "dac291b1-d579-488e-b5dd-d117d29ce362" "dd232d52-60c4-4701-b722-1b3b41bb613c"
   "dfda712d-db5c-43a7-9c67-67e0589d12fa" "e01efe44-50ca-4177-b2de-96f74f329c2d"
   "e341989d-d96a-4298-873f-dbd0ebe1124e" "e58798bf-b797-4b6e-ae87-af2c1698a905"
   "e8712732-78b1-446e-9d24-0c16c90e3d70" "ea3f855b-a767-41ca-bec6-9aa4e683c135"
   "edd52baf-d71f-4274-8153-d6dbf3831eed" "f0364774-c210-4994-bb42-61d40e7fcfa6"
   "f175bcf5-1756-4649-9329-b7ffd1a79459" "f26a2e9d-daec-4fac-b46c-f22c9ed451e3"
   "f3879c0c-a934-49fa-94be-d4cc69900b5f" "f5958a88-8146-4ff7-996f-013c1f943528"
   "f6040405-10fd-4f14-8452-5f8870ba106f" "f9739e8a-4eb7-4652-9c4b-2632d59b6aaf"
   "fb697857-5f7a-470c-9e11-e34666ae2c1c")))
